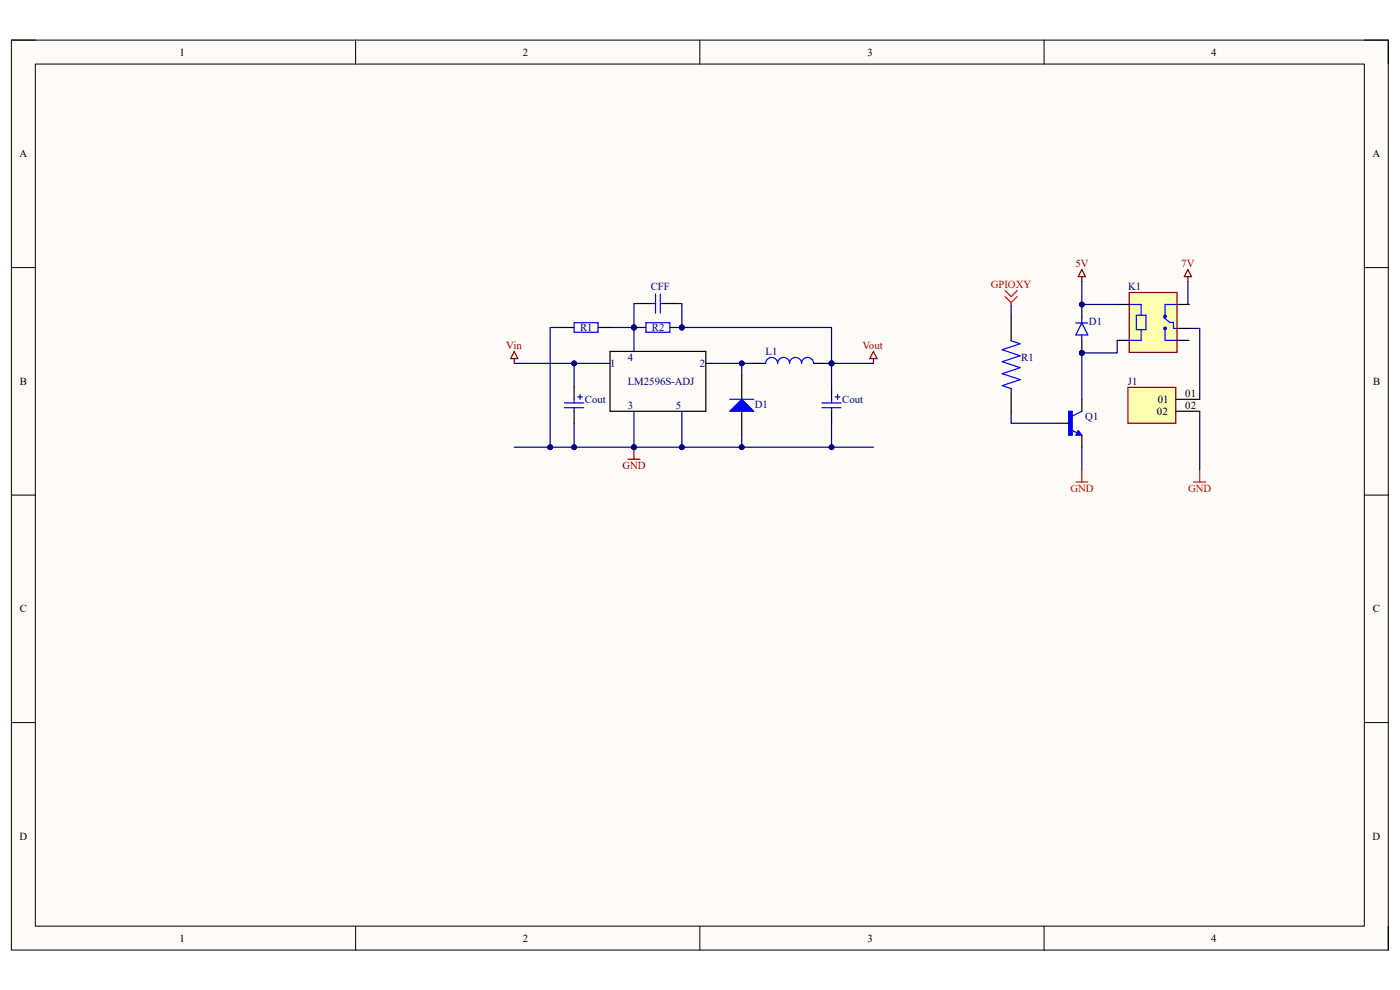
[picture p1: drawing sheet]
# Altium schematic sheet documentation.SchDoc
size A4; SheetNumber: 4; SheetTotal: 4; SPICEModelCachePVHZZWKU: <root> / <DocumentId>PVHZZWKU</DocumentId> / <CacheFrame Number="0"> / <Model Name="bat18" Kind="MDL"> / <Text>***************************************************************** / * BAT18 Diode Model / .MODEL BAT18 D(IS=185F RS=.30 N=1.305 BV=70 IBV=.1N / + CJO=1.17P VJ=.12 M=.096 TT=125N)</Text> / </Model> / </CacheFrame> / </root>

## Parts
(Parts that share a designator on the sheet are numbered #1, #2 ... from top to bottom, then left to right.)
CFF  Cap  [RAD-0.3]  (value not drawn)
Cout#1  Cap Pol2  [POLAR0.8]  (value not drawn)
Cout#2  Cap Pol2  [POLAR0.8]  (value not drawn)
D1#1  FDLL4148  [DIOMELF3414N]  (value not drawn)
D1#2  Diode BAT18  [SOT-23_N]  (value not drawn)
J1  BBS-102-T-A  [SAMTEC_BBS-102-T-A]  (value not drawn)
K1  SRD-05VDC-SL-C  [RELAY_SRD-05VDC-SL-C]  (value not drawn)
L1  Inductor  [0402-A]  (value not drawn)
Q1  BC817-40  [SOT95P240X120-3N]  (value not drawn)
R1#1  Res2  [AXIAL-0.4]  (value not drawn)
R1#2  ERJB3CFR15V  [RES_ERJB3CFR15V]  (value not drawn)
R2  Res2  [AXIAL-0.4]  (value not drawn)

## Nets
5V: D1#1.C K1.A2
7V: K1.NC
GND: Cout#1.2 Cout#2.2 D1#2.1(A) J1.02 Q1.2(E) R1#1.1
Vin: Cout#1.1
Vout: CFF.2 Cout#2.1 L1.2 R2.2
GPIOXY: R1#2.2 ; off-sheet GPIOXY
NetCFF_1: CFF.1 R1#1.2 R2.1
NetD1#1_A: D1#1.A K1.A1 Q1.3(C)
NetD1#2_3: D1#2.3(K) L1.1
NetJ1_01: J1.01 K1.COM
NetQ1_1: Q1.1(B) R1#2.1

Not connected (* = marked no-connect by the designer): K1 NO

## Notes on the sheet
- 1
- 4
- 2
- 3
- LM2596S-ADJ
- 5
